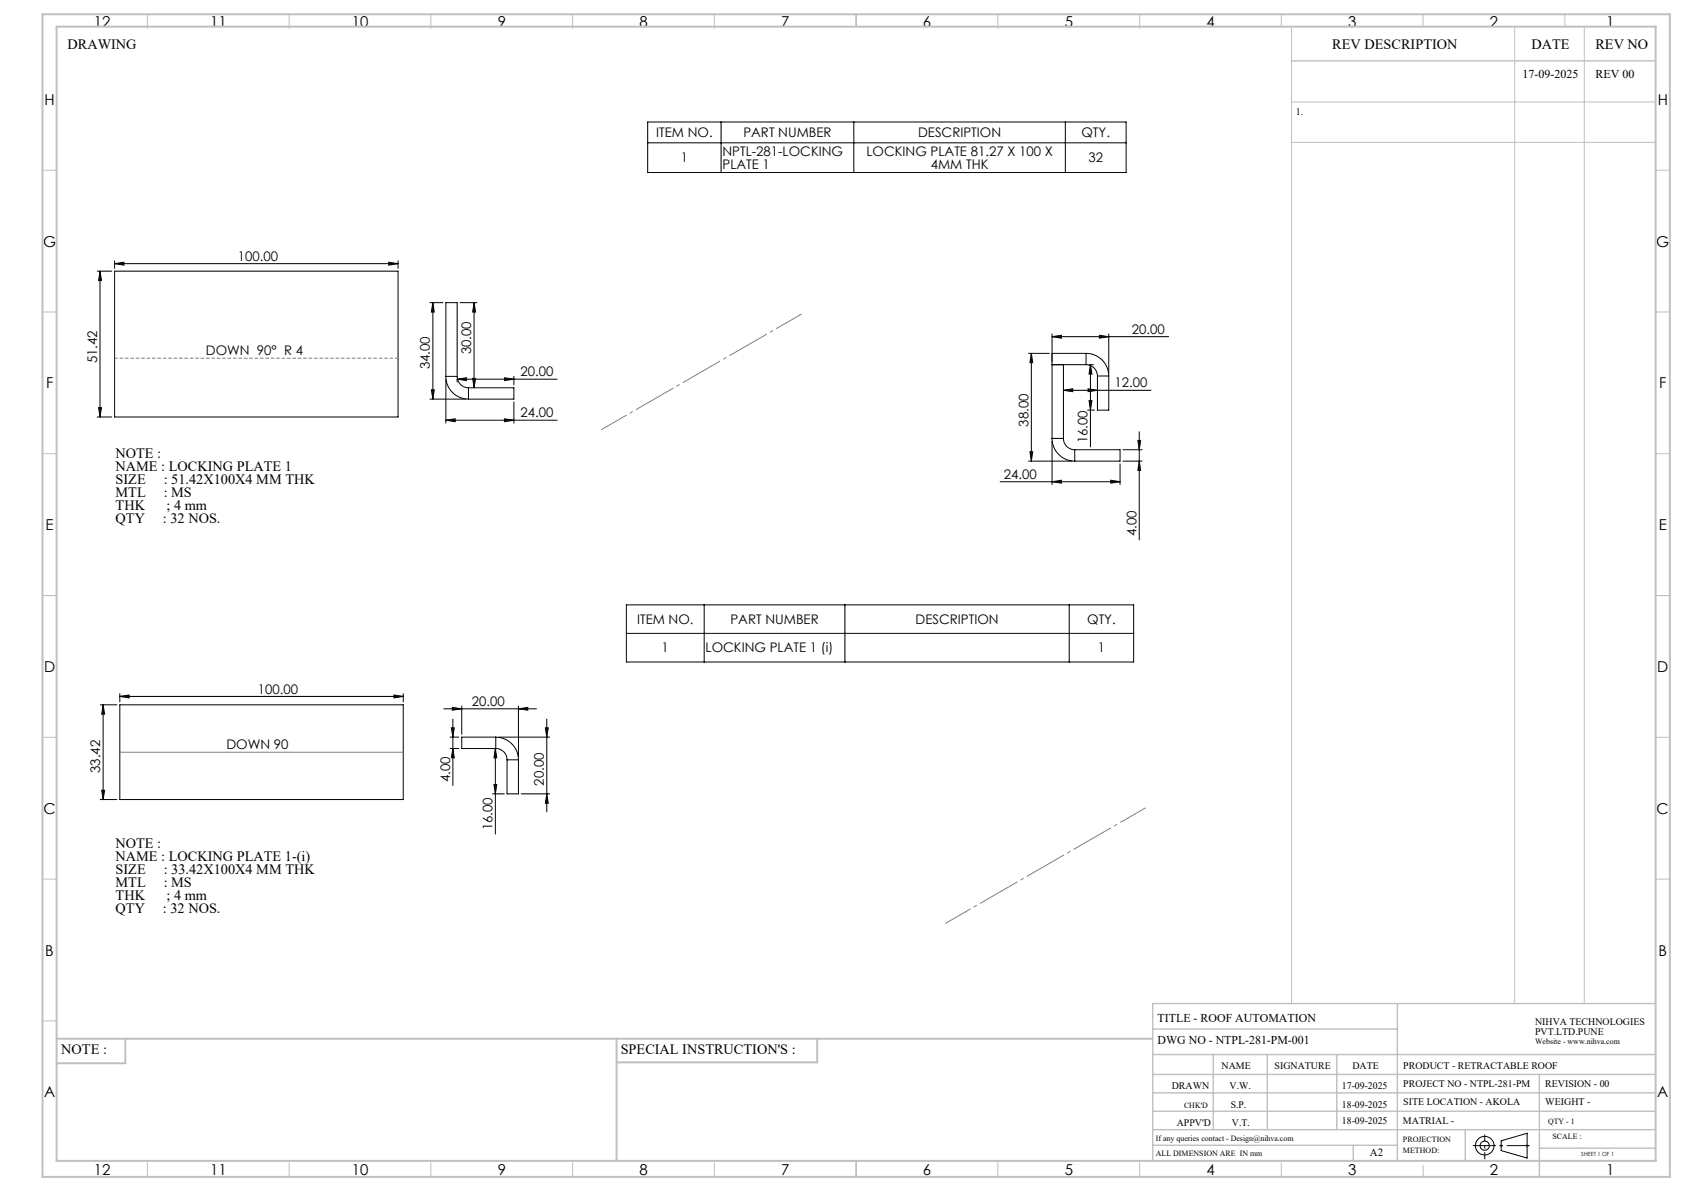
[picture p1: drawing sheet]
<svg xmlns="http://www.w3.org/2000/svg" width="594mm" height="420mm" viewBox="0 0 594 420" stroke-linecap="round" stroke-linejoin="round" font-family="sans-serif">
<g fill="none" stroke="#000" stroke-width=".35">
<path d="M228.5 43h168.7v17.8h-168.7zM228.5 50.4h168.7M254.4 43v17.8M301.2 43v17.8M375.8 43v17.8M34.3 95.6h5.1M35.3 95.6v51.5M35.3 95.6l.5 3.3h-1zM40.4 93l3.3-.5v1zM40.4 95.6h100v51.5h-100zM40.4 92v2.6M40.4 93h100"/>
<path d="M137.1 92.5l3.3 .5-3.3 .5zM140.4 92v2.6M151.7 106.7h4.5M152.7 106.7l.5 3.3h-1zM152.7 106.7v34M162.2 106.7h6M167.2 106.7v30.1M167.2 106.7l.5 3.3h-1zM371.1 118.7l3.3-.5v1.1zM371.1 117.7v36.9M371.1 118.7h41.1M387.8 118.2l3.3 .5-3.3 .6z"/>
<path d="M391.1 117.7v13.9M152.2 137.5h1l-.5 3.2zM157.3 133.8v15.4M157.3 132.7a7.9 7.9 0 0 0 7.9 8M157.3 132.7h4M157.3 132.7v-26h4v26M161.3 133.7l3.3-.5v1zM161.3 133.8v.9M161.3 133.7h35.2M161.3 132.7a4 4 0 0 0 3.9 4.1M165.2 136.8v3.9M165.2 136.8h16.1v3.9h-16.1"/>
<path d="M166.7 133.4h1l-.5 3.4zM177.9 133.2l3.4 .5-3.4 .5zM181.3 132.7v3M362.8 124.6h7.3M363.8 124.6l.5 3.3h-1zM363.8 124.6v38M371.1 128.6h12M371.1 124.6h12M375.1 128.6v26M375.1 137.6l3.3-.5v1zM375.1 137.6h30.9M383.1 124.6a7.9 7.9 0 0 1 8 8"/>
<path d="M383.1 128.6a4 4 0 0 1 4 4M383.1 124.6v4M383.8 137.1l3.3 .5-3.3 .5zM384.1 128.6h1.6M384.6 128.6v29M384.6 128.6l.6 3.3h-1.1zM387.1 132.6v12h4v-12M387.1 132.6h4M34.3 147.1h5.1M34.8 143.7h1l-.5 3.4zM151.7 140.7h12.6M157.3 148.2l3.2-.5v1z"/>
<path d="M157.3 148.2h39.2M177.9 147.7l3.4 .5-3.4 .5zM181.3 141.8v7.4M363.3 159.3h1l-.5 3.3zM371.1 154.6a8.1 8.1 0 0 0 8 8M371.1 154.6h4M371.1 155.6v15.3M375.1 154.6a3.9 3.9 0 0 0 4 4M379.1 158.6v4M379.1 158.6h16v4h-16M383.6 144.6h2.5M384.1 141.3h1.1l-.6 3.3z"/>
<path d="M396.1 158.6h6.7M401.4 155.3h.9l-.5 3.3zM401.8 152.2v38.2M352.8 169.9h42.3M362.8 162.6h15.3M371.1 169.9l3.3-.5v1zM391.8 169.4l3.3 .5-3.3 .5zM395.1 163.6v7.3M396.1 162.6h6.7M401.8 162.6l.5 3.3h-.9zM220.9 213.3h179v20.2h-179zM248.4 213.3v20.2"/>
<path d="M298 213.3v20.2M377.2 213.3v20.2M220.9 223.4h179M35.4 248.5h5.8M36.4 248.5l.5 3.3h-1zM36.4 248.5v33.5M42.3 245.6l3.2-.5v1zM42.3 248.5h99.9v33.5h-99.9zM42.3 244.6v2.9M42.3 245.6h99.9M139 245.1l3.2 .5-3.2 .5zM142.2 244.6v2.9"/>
<path d="M156.5 250h32.7M158.7 259.9h3.2M159.2 256.7h1l-.5 3.2zM159.6 249.5l3.3 .5-3.3 .5zM159.7 253.6v23.4M162.9 249v10M174.9 259.9a8.1 8.1 0 0 1 8 8.1M174.9 259.9v4.1M174.9 259.9h-12v4.1h12M175.9 259.9h18M182.9 250l3.3-.5v1zM182.9 249v18"/>
<path d="M192.4 256.7h1l-.5 3.2zM192.9 253.6v32.7M35.9 278.7h1l-.5 3.3zM158.7 264h3.2M159.7 264l.5 3.2h-1zM173.7 279.9h4.2M174.2 276.7h1l-.5 3.2zM174.7 264l.5 3.2h-1zM174.7 264v30.1M174.9 264a4 4 0 0 1 4 4M178.9 268v11.9h4v-11.9M178.9 268h4"/>
<path d="M183.9 279.9h10M192.9 279.9l.5 3.4h-1zM35.4 282h5.8M529.5 402.3l9.2-2.7v8.8l-9.2-2.7z"/>
<circle cx="523.7" cy="404" r="1.62"/>
<circle cx="523.7" cy="404" r="3.3"/>
</g>
<g fill="none" stroke="#c0c0c0" stroke-width=".35">
<path d="M52 5v5M102 5v5M152 5v5M202 5v5M252 5v5M302 5v4.4M352 5v5M402 5v5M452 5v4.4M455.5 9.4v344.5M502 5v4.4M534.3 9.4v344.5"/>
<path d="M552 5v4.4M558.8 9.4v344.5M455.5 36h128.5M455.5 50.2h128.5M15 60h5M584 60h5M15 110h5M584 110h5M15 160h5M584 160h5M15 210h5M584 210h5"/>
<path d="M15 260h5M584 260h5M15 310h5M584 310h5M15 360h5M52 410v5M102 410v5M152 410v5M202 410v5M252 410v5M302 409.4v5.6M352 409.4v5.6"/>
<path d="M402 410v5M452 410v5M502 410.9v4.1M529 404h1M529.2 403.7l.7 .7M529.5 403.5v1M529.9 403.7l-.7 .7M538.1 404h1.1M538.3 403.7l.7 .7M538.7 403.5v1M539 403.7l-.7 .7"/>
</g>
<path d="M519.5 404h20.1" fill="none" stroke="#000" stroke-width=".35" stroke-dasharray="15.2 1.3 1.3 1.3" stroke-dashoffset="7.1" stroke-linecap="butt"/>
<path d="M523.7 408.8v-8.7" fill="none" stroke="#000" stroke-width=".35" stroke-dasharray="15.2 1.3 1.3 1.3" stroke-dashoffset="12.8" stroke-linecap="butt"/>
<path d="M140.4 126.3h-100" fill="none" stroke="#808080" stroke-width=".35" stroke-dasharray="1.3 .6" stroke-dashoffset=".2" stroke-linecap="butt"/>
<path d="M212.1 151.6l70.7-40.9M333.4 325.7l70.7-40.8" fill="none" stroke="#808080" stroke-width=".35" stroke-dasharray="15.2 1.3 1.3 1.3" stroke-dashoffset="4.9" stroke-linecap="butt"/>
<path d="M42.3 265.3h99.9" fill="none" stroke="#808080" stroke-width=".35"/>
<g fill="none" stroke="#c0c0c0" stroke-width=".5">
<path d="M455.5 21.5h128.5M492.9 353.9v55.5M584 353.9h-177.4v55.5M406.6 371.9h177.4M406.6 378.9h177.4M406.6 362.9h86.3M428 371.9v26.5M447 371.9v26.5M471.5 371.9v26.5M543 378.9v36.1M406.6 391.9h177.4M406.6 385.4h177.4"/>
<path d="M406.6 398.4h177.4M516.9 398.4v11M406.6 403.9h86.3M477.3 403.9v5.5M543 404.9h41"/>
</g>
<path d="M15 5h574v410h-574zM20 9.4h564v400h-564zM20 366.3h386.6M44.2 366.3v8.6h-24.2M217.5 366.3v43.1M288.3 366.3v8.3h-70.8" fill="none" stroke="#c0c0c0" stroke-width=".7"/>
<g fill="#000">
<path d="M35.3 95.6l.5 3.3h-1zM34.8 143.7h1l-.5 3.4zM152.7 106.7l.5 3.3h-1zM152.2 137.5h1l-.5 3.2z"/>
<path d="M137.1 92.5l3.3 .5-3.3 .5zM40.4 93l3.3-.5v1z"/>
<path d="M371.1 118.7l3.3-.5v1.1zM387.8 118.2l3.3 .5-3.3 .6zM375.1 137.6l3.3-.5v1zM383.8 137.1l3.3 .5-3.3 .5z"/>
<path d="M166.7 133.4h1l-.5 3.4zM167.2 106.7l.5 3.3h-1z"/>
<path d="M363.8 124.6l.5 3.3h-1zM363.3 159.3h1l-.5 3.3zM401.4 155.3h.9l-.5 3.3zM401.8 162.6l.5 3.3h-.9zM192.4 256.7h1l-.5 3.2zM192.9 279.9l.5 3.4h-1zM159.2 256.7h1l-.5 3.2zM159.7 264l.5 3.2h-1zM174.7 264l.5 3.2h-1zM174.2 276.7h1l-.5 3.2z"/>
<path d="M157.3 148.2l3.2-.5v1zM177.9 147.7l3.4 .5-3.4 .5zM161.3 133.7l3.3-.5v1zM177.9 133.2l3.4 .5-3.4 .5z"/>
<path d="M384.1 141.3h1.1l-.6 3.3zM384.6 128.6l.6 3.3h-1.1z"/>
<path d="M391.8 169.4l3.3 .5-3.3 .5zM371.1 169.9l3.3-.5v1z"/>
<path d="M36.4 248.5l.5 3.3h-1zM35.9 278.7h1l-.5 3.3z"/>
<path d="M42.3 245.6l3.2-.5v1zM139 245.1l3.2 .5-3.2 .5z"/>
<path d="M182.9 250l3.3-.5v1zM159.6 249.5l3.3 .5-3.3 .5z"/>
</g>
<g font-size="5.3">
<text x="33.1" y="9.5">12</text>
<text x="74.1" y="9.5">11</text>
<text x="124.1" y="9.5">10</text>
<text x="175.6" y="9.5">9</text>
<text x="225.6" y="9.5">8</text>
<text x="275.6" y="9.5">7</text>
<text x="325.6" y="9.5">6</text>
<text x="375.6" y="9.5">5</text>
<text x="425.6" y="9.5">4</text>
<text x="475.6" y="9.5">3</text>
<text x="525.6" y="9.5">2</text>
<text x="566.6" y="9.5">1</text>
<text x="15.7" y="37">H</text>
<text x="584.7" y="37">H</text>
<text x="15.2" y="87">G</text>
<text x="584.2" y="87">G</text>
<text x="16.2" y="137">F</text>
<text x="585.2" y="137">F</text>
<text x="16.1" y="187">E</text>
<text x="585.1" y="187">E</text>
<text x="15.5" y="237">D</text>
<text x="584.5" y="237">D</text>
<text x="15.4" y="287">C</text>
<text x="584.4" y="287">C</text>
<text x="16" y="337">B</text>
<text x="585" y="337">B</text>
<text x="15.5" y="387">A</text>
<text x="584.5" y="387">A</text>
<text x="33.1" y="414.5">12</text>
<text x="74.1" y="414.5">11</text>
<text x="124.1" y="414.5">10</text>
<text x="175.6" y="414.5">9</text>
<text x="225.6" y="414.5">8</text>
<text x="275.6" y="414.5">7</text>
<text x="325.6" y="414.5">6</text>
<text x="375.6" y="414.5">5</text>
<text x="425.6" y="414.5">4</text>
<text x="475.6" y="414.5">3</text>
<text x="525.6" y="414.5">2</text>
<text x="566.6" y="414.5">1</text>
</g>
<g font-size="5">
<text x="23.8" y="17.2">DRAWING</text>
<text x="470" y="17.4">REV DESCRIPTION</text>
<text x="540.2" y="17.4">DATE</text>
<text x="562.8" y="17.4">REV NO</text>
<text x="40.8" y="161.6">NOTE :</text>
<text x="40.8" y="166.2">NAME : LOCKING PLATE 1</text>
<text x="40.8" y="170.8">SIZE</text>
<text x="57.7" y="170.8">: 51.42X100X4 MM THK</text>
<text x="40.8" y="175.4">MTL</text>
<text x="40.8" y="180">THK</text>
<text x="57.7" y="175.4">: MS</text>
<text x="58.7" y="180">; 4 mm</text>
<text x="40.8" y="184.6">QTY</text>
<text x="57.5" y="184.6">: 32 NOS.</text>
<text x="40.8" y="298.9">NOTE :</text>
<text x="40.8" y="303.5">NAME : LOCKING PLATE 1-(i)</text>
<text x="40.8" y="308.1">SIZE</text>
<text x="57.7" y="308.1">: 33.42X100X4 MM THK</text>
<text x="40.8" y="312.7">MTL</text>
<text x="40.8" y="317.2">THK</text>
<text x="57.7" y="312.7">: MS</text>
<text x="58.7" y="317.2">; 4 mm</text>
<text x="40.8" y="321.8">QTY</text>
<text x="57.5" y="321.8">: 32 NOS.</text>
<text x="21.6" y="371.8">NOTE :</text>
<text x="218.9" y="371.8">SPECIAL INSTRUCTION'S :</text>
</g>
<g font-size="4.7">
<text x="231.5" y="48.3">ITEM NO.</text>
<text x="262.2" y="48.3">PART NUMBER</text>
<text x="323.9" y="48.3">DESCRIPTION</text>
<text x="381.5" y="48.3">QTY.</text>
<text x="240.1" y="57.3">1</text>
<text x="254.9" y="55">NPTL-281-LOCKING</text>
<text x="254.9" y="59.5">PLATE 1</text>
<text x="305.6" y="55">LOCKING PLATE 81.27 X 100 X</text>
<text x="328.3" y="59.5">4MM THK</text>
<text x="383.9" y="57.3">32</text>
<text x="83.9" y="91.9">100.00</text>
<text x="399.3" y="117.7">20.00</text>
<text x="72.6" y="125.4">DOWN 90° R 4</text>
<text x="166.2" y="125" transform="rotate(-90 166.2 125)">30.00</text>
<text x="34.3" y="128.2" transform="rotate(-90 34.3 128.2)">51.42</text>
<text x="151.7" y="130.2" transform="rotate(-90 151.7 130.2)">34.00</text>
<text x="183.6" y="132.7">20.00</text>
<text x="393.1" y="136.6">12.00</text>
<text x="183.6" y="147.2">24.00</text>
<text x="362.8" y="150.5" transform="rotate(-90 362.8 150.5)">38.00</text>
<text x="383.7" y="156.3" transform="rotate(-90 383.7 156.3)">16.00</text>
<text x="354.1" y="168.8">24.00</text>
<text x="400.9" y="189.1" transform="rotate(-90 400.9 189.1)">4.00</text>
<text x="224.7" y="220">ITEM NO.</text>
<text x="257.7" y="220">PART NUMBER</text>
<text x="323" y="220">DESCRIPTION</text>
<text x="383.5" y="220">QTY.</text>
<text x="233.4" y="230.1">1</text>
<text x="248.9" y="230.1">LOCKING PLATE 1 (i)</text>
<text x="387.2" y="230.1">1</text>
<text x="91" y="244.6">100.00</text>
<text x="166.4" y="248.9">20.00</text>
<text x="79.9" y="264">DOWN 90</text>
<text x="35.4" y="272.6" transform="rotate(-90 35.4 272.6)">33.42</text>
<text x="158.7" y="275.7" transform="rotate(-90 158.7 275.7)">4.00</text>
<text x="191.9" y="277" transform="rotate(-90 191.9 277)">20.00</text>
<text x="173.7" y="292.8" transform="rotate(-90 173.7 292.8)">16.00</text>
</g>
<g font-size="4.2">
<text x="537.1" y="27.6">17-09-2025</text>
<text x="562.8" y="27.6">REV 00</text>
<text x="408.3" y="360.3">TITLE - ROOF AUTOMATION</text>
<text x="408.3" y="368.2">DWG NO - NTPL-281-PM-001</text>
</g>
<text font-size="3.9" x="483.2" y="407.7">A2</text>
<g font-size="3.5">
<text x="457" y="40.6">1.</text>
<text x="541.5" y="361.3">NIHVA TECHNOLOGIES</text>
<text x="541.5" y="364.9">PVT.LTD.PUNE</text>
<text x="430.9" y="377">NAME</text>
<text x="449.6" y="377">SIGNATURE</text>
<text x="477" y="377">DATE</text>
<text x="495" y="377">PRODUCT - RETRACTABLE ROOF</text>
<text x="495" y="383.3">PROJECT NO - NTPL-281-PM</text>
<text x="545.1" y="383.3">REVISION - 00</text>
<text x="413.3" y="384.1">DRAWN</text>
<text x="433.7" y="384.1">V.W.</text>
<text x="473.4" y="384.1">17-09-2025</text>
<text x="495" y="389.8">SITE LOCATION - AKOLA</text>
<text x="545.1" y="389.8">WEIGHT -</text>
<text x="434.1" y="390.6">S.P.</text>
<text x="473.4" y="390.6">18-09-2025</text>
<text x="415.1" y="396.9">APPV'D</text>
<text x="434.6" y="396.9">V.T.</text>
<text x="473.4" y="396.5">18-09-2025</text>
<text x="494.8" y="396.5">MATRIAL -</text>
</g>
<g font-size="2.8">
<text x="541.5" y="368.3">Website - www.nihva.com</text>
<text x="417.6" y="390.6">CHK'D</text>
<text x="546.1" y="396.5">QTY - 1</text>
<text x="547.6" y="401.7">SCALE :</text>
<text x="407.7" y="402.2">If any queries contact - Design@nihva.com</text>
<text x="407.7" y="407.7">ALL DIMENSION ARE IN mm</text>
<text x="494.8" y="402.7">PROJECTION</text>
<text x="494.8" y="406.5">METHOD:</text>
</g>
<text font-size="2" x="557.8" y="407.8">SHEET 1 OF 1</text>
</svg>
